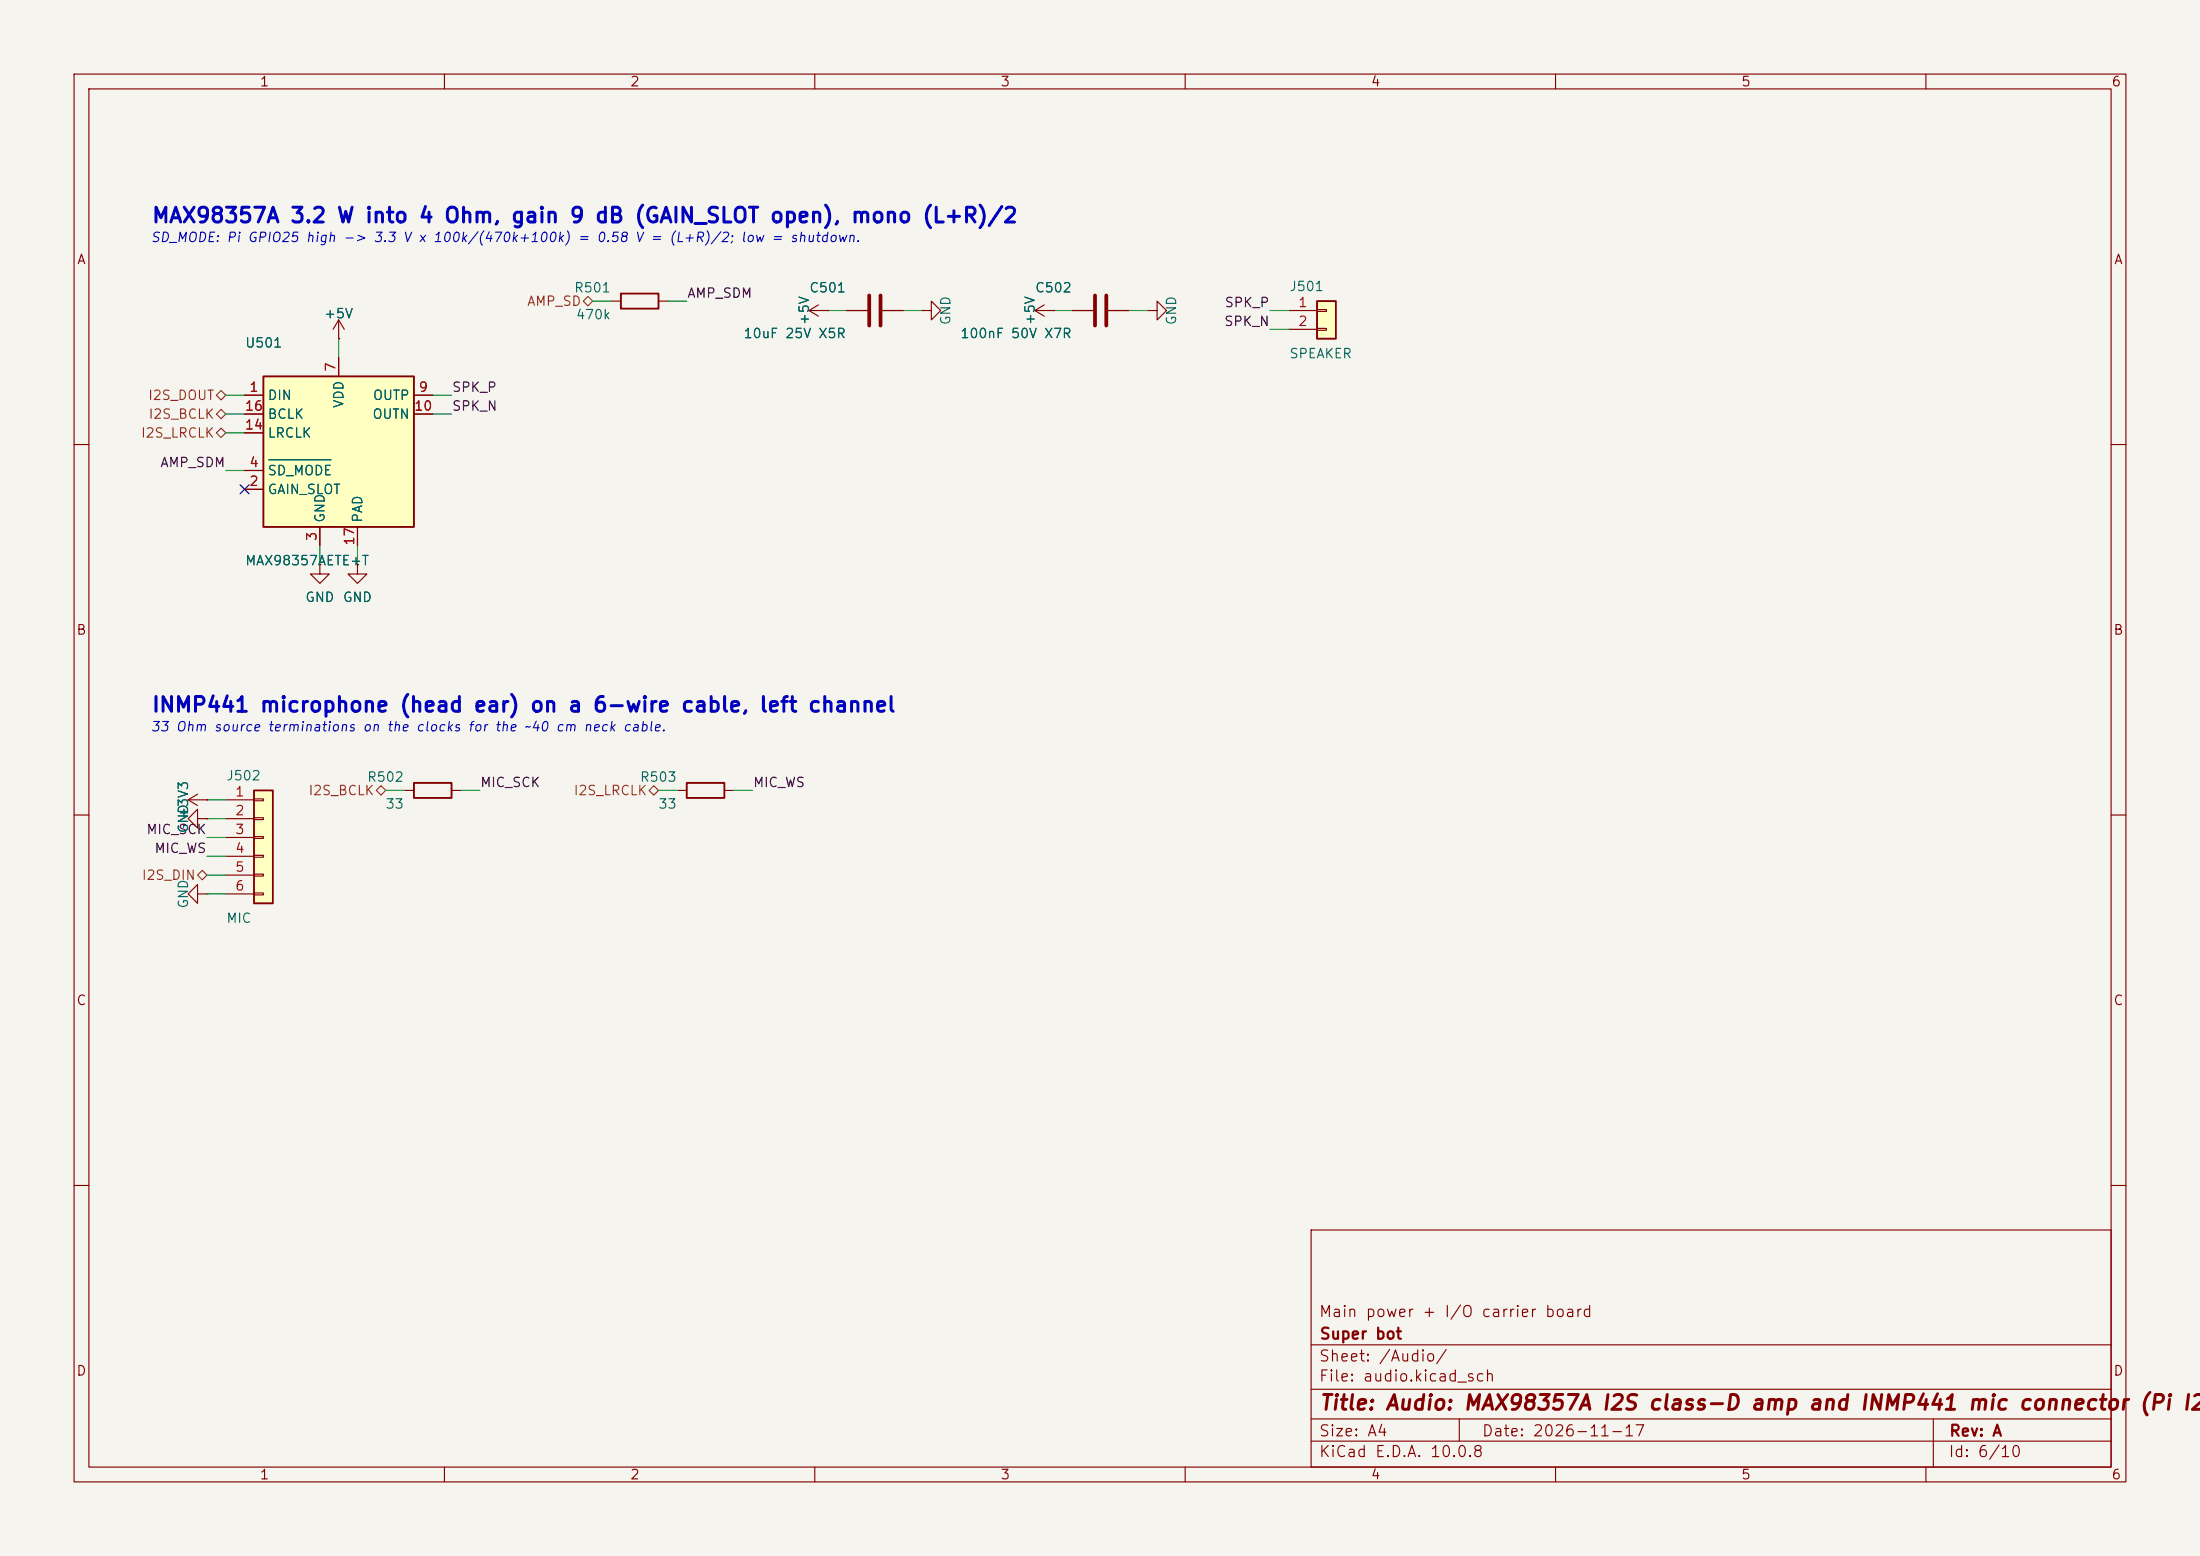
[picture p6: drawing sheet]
<svg xmlns="http://www.w3.org/2000/svg" width="297mm" height="210mm" viewBox="0 0 297 210" stroke-linecap="round" stroke-linejoin="round" font-family="sans-serif">
<path d="M0 0h297v210h-297z" fill="#f5f4ef" stroke="#f5f4ef" stroke-width=".14"/>
<g fill="none" stroke="#840000" stroke-width=".15">
<path d="M10 10h277v190h-277zM12 12h273v186h-273zM60 10v2M110 10v2M160 10v2M210 10v2M260 10v2M144.8 41.9h2.8M149.6 41.9h2.8M10 60h2M285 60h2M10 110h2"/>
<path d="M285 110h2M10 160h2M177 166h108v32h-108zM285 160h2M60 198v2M110 198v2M160 198v2M177 194.5h108M177 191.5h108M177 187.5h108M177 181.5h108M197 191.5v3"/>
<path d="M210 198v2M260 198v2M261 191.5v6.5"/>
</g>
<path d="M147.8 39.9v4M149.4 39.9v4" fill="none" stroke="#840000" stroke-width=".51"/>
<path d="M177.8 40.6h2.5v5.1h-2.5z" fill="#ffffc2"/>
<path d="M177.8 40.6h2.5v5.1h-2.5z" fill="none" stroke="#840000" stroke-width=".25"/>
<g fill="none" stroke="#840000" stroke-width=".15">
<path d="M154.9 41.9h1.3v-1.3l1.3 1.3-1.3 1.3v-1.3M154.9 41.9h.1M174 41.9h3.8M174 44.5h3.8M177.8 41.8h1.3v.2h-1.3zM177.8 44.3h1.3v.3h-1.3zM25.4 108l1.3 .7M25.4 108h2.5M26.7 110.5v-1.3l-1.3 1.3 1.3 1.3v-1.3h1.2M26.7 107.2l-1.3 .8M27.9 110.5h.1M27.9 108h.1"/>
<path d="M26.7 120.7v-1.3l-1.3 1.3 1.3 1.2v-1.2h1.2M27.9 120.7h.1"/>
</g>
<path d="M35.6 50.8h20.3v20.3h-20.3z" fill="#ffffc2"/>
<path d="M35.6 50.8h20.3v20.3h-20.3zM92.7 105.7h5.1v2h-5.1z" fill="none" stroke="#840000" stroke-width=".25"/>
<g fill="none" stroke="#840000" stroke-width=".15">
<path d="M33 53.3h2.6M33 55.9h2.6M33 58.4h2.6M45.7 48.3v2.5M55.9 53.3h2.5M55.9 55.9h2.5M124.5 41.9h1.2v-1.3l1.3 1.3-1.3 1.3v-1.3M124.5 41.9h.1M139.7 41.9l1.3 .8M139.7 41.9h2.5M141 41.1l-1.3 .8M142.2 41.9h.1"/>
<path d="M33 66h2.6M33 63.5h2.6M43.2 71.1v2.6M48.3 71.1v2.6M91.4 106.7h1.3M97.8 106.7h1.3"/>
</g>
<path d="M36.3 62.1h8.4" fill="none" stroke="#006464" stroke-width=".15"/>
<path d="M34.3 106.7h2.5v15.2h-2.5z" fill="#ffffc2"/>
<path d="M83.8 39.6h5.1v2.1h-5.1zM34.3 106.7h2.5v15.2h-2.5zM55.9 105.7h5.1v2h-5.1z" fill="none" stroke="#840000" stroke-width=".25"/>
<g fill="none" stroke="#840000" stroke-width=".15">
<path d="M33 53.3h2.6M33 55.9h2.6M33 58.4h2.6M45.7 45.7h.1M45.7 43.2l-.7 1.3M45.7 43.2l.8 1.3M45.7 43.2v2.5M45.7 48.3v2.5M55.9 53.3h2.5M55.9 55.9h2.5M82.5 40.6h1.3M88.9 40.6h1.3"/>
<path d="M109.2 41.9l1.3 .8M109.2 41.9h2.6M110.5 41.1l-1.3 .8M111.8 41.9h.1M114.3 41.9h2.8M119.1 41.9h2.8M142.2 41.9h.1M144.8 41.9h2.8M149.6 41.9h2.8M33 66h2.6M33 63.5h2.6M43.2 76.2v1.3h1.2l-1.2 1.2-1.3-1.2h1.3"/>
<path d="M43.2 76.2h.1M43.2 71.1v2.6M48.3 76.2v1.3h1.2l-1.2 1.2-1.3-1.2h1.3M48.3 76.2h.1M48.3 71.1v2.6M27.9 108h.1M27.9 110.5h.1M30.5 108h3.8M30.5 110.5h3.8M30.5 113h3.8M30.5 115.6h3.8M30.5 118.1h3.8"/>
<path d="M34.3 107.8h1.3v.3h-1.3zM34.3 110.4h1.3v.2h-1.3zM34.3 112.9h1.3v.3h-1.3zM34.3 115.4h1.3v.3h-1.3zM34.3 118h1.3v.2h-1.3zM54.6 106.7h1.3M61 106.7h1.2M30.5 120.7h3.8M34.3 120.5h1.3v.3h-1.3z"/>
</g>
<path d="M117.3 39.9v4M118.9 39.9v4" fill="none" stroke="#840000" stroke-width=".51"/>
<path d="M29.2 55.9l.6-.7 .7 .7-.7 .6zM29.2 53.3l.6-.6 .7 .6-.7 .7zM29.2 58.4l.6-.6 .7 .6-.7 .7zM78.7 40.6l.7-.6 .6 .6-.6 .7zM27.3 117.5l.6 .6-.6 .6-.6-.6zM50.8 106.7l.6-.7 .7 .7-.7 .6zM87.6 106.7l.7-.7 .6 .7-.6 .6z" fill="none" stroke="#725600" stroke-width=".15"/>
<g fill="none" stroke="#009600" stroke-width=".15">
<path d="M30.5 55.9h2.5M30.5 53.3h2.5M30.5 58.4h2.5M45.7 45.7v2.6M58.4 55.9h2.6M58.4 53.3h2.6M80 40.6h2.5M90.2 40.6h2.5M111.8 41.9h2.5M121.9 41.9h2.6M142.2 41.9h2.6M152.4 41.9h2.5"/>
<path d="M171.4 41.9h2.6M171.4 44.5h2.6M30.5 63.5h2.5M43.2 73.7v2.5M48.3 73.7v2.5M27.9 110.5h2.6M27.9 108h2.6M27.9 118.1h2.6M27.9 115.6h2.6M27.9 113h2.6M52.1 106.7h2.5M62.2 106.7h2.6"/>
<path d="M88.9 106.7h2.5M99.1 106.7h2.5M27.9 120.7h2.6"/>
</g>
<path d="M32.4 65.4l1.2 1.2M33.6 65.4l-1.2 1.2" fill="none" stroke="#000084" stroke-width=".15"/>
<path d="M36.3 62.1h8.4" fill="none" stroke="#006464" stroke-width=".15"/>
<g font-size="2" fill="#0000c2">
<text x="20.4" y="30.6">MAX98357A 3.2 W into 4 Ohm, gain 9 dB (GAIN_SLOT open), mono (L+R)/2</text>
<text x="20.4" y="96.6">INMP441 microphone (head ear) on a 6-wire cable, left channel</text>
</g>
<g font-size="2" fill="#840000">
<text x="178" y="190.8">Title: Audio: MAX98357A I2S class-D amp and INMP441 mic connector</text>
<text x="288.6" y="190.8">(Pi I2S</text>
</g>
<g font-size="1.5" fill="#840000">
<text x="178" y="178.1">Main power + I/O carrier board</text>
<text x="178" y="184.1">Sheet: /Audio/</text>
<text x="178" y="181.1">Super bot</text>
<text x="178" y="186.8">File: audio.kicad_sch</text>
<text x="178" y="197">KiCad E.D.A. 10.0.8</text>
<text x="178" y="194.2">Size: A4</text>
<text x="200" y="194.2">Date: 2026-11-17</text>
<text x="263" y="197">Id: 6/10</text>
<text x="263" y="194.2">Rev: A</text>
</g>
<g font-size="1.3" fill="#840000">
<text x="35" y="12">1</text>
<text x="85" y="12">2</text>
<text x="135" y="12">3</text>
<text x="185" y="12">4</text>
<text x="235" y="12">5</text>
<text x="285" y="12">6</text>
<text x="10.3" y="36">A</text>
<text x="285.3" y="36">A</text>
<text x="10.2" y="86">B</text>
<text x="285.2" y="86">B</text>
<text x="10.2" y="136">C</text>
<text x="285.2" y="136">C</text>
<text x="10.2" y="186">D</text>
<text x="285.2" y="186">D</text>
<text x="35" y="200">1</text>
<text x="85" y="200">2</text>
<text x="135" y="200">3</text>
<text x="185" y="200">4</text>
<text x="235" y="200">5</text>
<text x="285" y="200">6</text>
</g>
<g font-size="1.3" fill="#0000c2">
<text x="20.2" y="33">SD_MODE: Pi GPIO25 high -&gt; 3.3 V x 100k/(470k+100k) = 0.58 V = (L+R)/2; low = shutdown.</text>
<text x="20.2" y="99">33 Ohm source terminations on the clocks for the ~40 cm neck cable.</text>
</g>
<g font-size="1.3" fill="#725600">
<text x="71.1" y="41.6">AMP_SD</text>
<text x="18.9" y="59.4">I2S_LRCLK</text>
<text x="19.9" y="54.3">I2S_DOUT</text>
<text x="20" y="56.8">I2S_BCLK</text>
<text x="41.6" y="107.6">I2S_BCLK</text>
<text x="77.4" y="107.6">I2S_LRCLK</text>
<text x="19.1" y="119.1">I2S_DIN</text>
</g>
<g font-size="1.3" fill="#006464">
<text x="77.4" y="39.8">R501</text>
<text x="109.2" y="39.8">C501</text>
<text x="139.6" y="39.8">C502</text>
<text x="174" y="39.6">J501</text>
<text x="33" y="47.2">U501</text>
<text x="43.7" y="43.3">+5V</text>
<text x="77.7" y="43.4">470k</text>
<text x="100.3" y="46">10uF 25V X5R</text>
<text x="109.5" y="44" transform="rotate(-90 109.5 44)">+5V</text>
<text x="128.6" y="44" transform="rotate(-90 128.6 44)">GND</text>
<text x="129.5" y="46">100nF 50V X7R</text>
<text x="140" y="44" transform="rotate(-90 140 44)">+5V</text>
<text x="159.1" y="44" transform="rotate(-90 159.1 44)">GND</text>
<text x="174" y="48.7">SPEAKER</text>
<text x="36" y="54.3">DIN</text>
<text x="36" y="59.4">LRCLK</text>
<text x="36" y="56.8">BCLK</text>
<text x="46.7" y="55.2" transform="rotate(-90 46.7 55.2)">VDD</text>
<text x="50.2" y="56.8">OUTN</text>
<text x="50.2" y="54.3">OUTP</text>
<text x="36" y="64.5">SD_MODE</text>
<text x="36" y="67">GAIN_SLOT</text>
<text x="44.1" y="70.6" transform="rotate(-90 44.1 70.6)">GND</text>
<text x="49.2" y="70.6" transform="rotate(-90 49.2 70.6)">PAD</text>
<text x="33" y="76.6">MAX98357AETE+T</text>
<text x="41.1" y="81.6">GND</text>
<text x="46.2" y="81.6">GND</text>
<text x="30.5" y="105.6">J502</text>
<text x="49.5" y="105.8">R502</text>
<text x="86.3" y="105.8">R503</text>
<text x="25.7" y="112.6" transform="rotate(-90 25.7 112.6)">GND</text>
<text x="25.7" y="110.6" transform="rotate(-90 25.7 110.6)">+3V3</text>
<text x="52" y="109.5">33</text>
<text x="88.8" y="109.5">33</text>
<text x="25.7" y="122.7" transform="rotate(-90 25.7 122.7)">GND</text>
<text x="30.5" y="124.9">MIC</text>
</g>
<g font-size="1.3" fill="#0f0f0f">
<text x="92.7" y="40.5">AMP_SDM</text>
<text x="165.2" y="41.8">SPK_P</text>
<text x="165.2" y="44.3">SPK_N</text>
<text x="60.9" y="53.2">SPK_P</text>
<text x="60.9" y="55.8">SPK_N</text>
<text x="21.5" y="63.4">AMP_SDM</text>
<text x="64.7" y="106.6">MIC_SCK</text>
<text x="101.6" y="106.6">MIC_WS</text>
<text x="19.7" y="112.9">MIC_SCK</text>
<text x="20.8" y="115.4">MIC_WS</text>
</g>
<g font-size="1.3" fill="#a90000">
<text x="175.2" y="41.8">1</text>
<text x="175.2" y="44.3">2</text>
<text x="33.6" y="53.2">1</text>
<text x="45.6" y="50.3" transform="rotate(-90 45.6 50.3)">7</text>
<text x="56.4" y="53.2">9</text>
<text x="33" y="58.3">14</text>
<text x="33" y="55.7">16</text>
<text x="55.8" y="55.7">10</text>
<text x="33.6" y="65.9">2</text>
<text x="33.6" y="63.4">4</text>
<text x="43" y="73.1" transform="rotate(-90 43 73.1)">3</text>
<text x="48.1" y="73.7" transform="rotate(-90 48.1 73.7)">17</text>
<text x="31.7" y="107.8">1</text>
<text x="31.7" y="110.4">2</text>
<text x="31.7" y="112.9">3</text>
<text x="31.7" y="115.4">4</text>
<text x="31.7" y="118">5</text>
<text x="31.7" y="120.5">6</text>
</g>
</svg>
